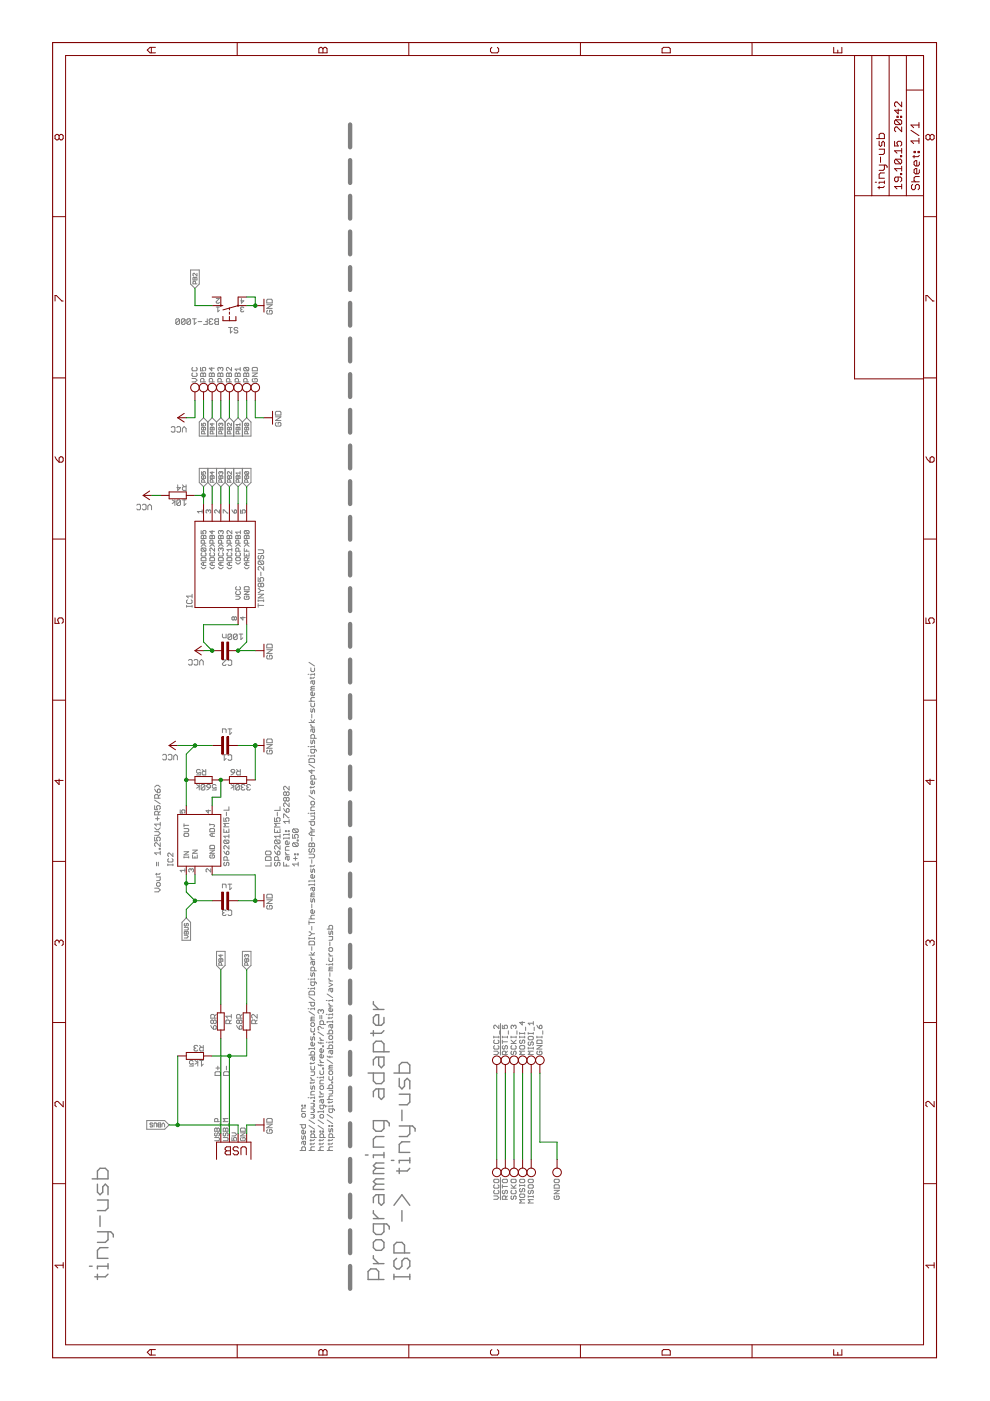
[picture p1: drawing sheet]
<?xml version="1.0" encoding="utf-8"?>
<!DOCTYPE eagle SYSTEM "eagle.dtd">
<eagle version="6.5.0">
<drawing>
<settings>
<setting alwaysvectorfont="yes"/>
<setting verticaltext="up"/>
</settings>
<grid distance="0.1" unitdist="inch" unit="inch" style="lines" multiple="1" display="yes" altdistance="0.01" altunitdist="inch" altunit="inch"/>
<schematic xreflabel="%F%N/%S.%C%R" xrefpart="/%S.%C%R">
<libraries>
<library name="avr-5">
<symbols>
<symbol name="6-I/O-4">
<wire x1="12.7" y1="-7.62" x2="-12.7" y2="-7.62" width="0.254" layer="94"/>
<wire x1="-12.7" y1="-7.62" x2="-12.7" y2="10.16" width="0.254" layer="94"/>
<wire x1="-12.7" y1="10.16" x2="12.7" y2="10.16" width="0.254" layer="94"/>
<wire x1="12.7" y1="10.16" x2="12.7" y2="-7.62" width="0.254" layer="94"/>
<text x="-12.7" y="10.922" size="1.778" layer="95">&gt;NAME</text>
<text x="-12.7" y="-10.16" size="1.778" layer="96">&gt;VALUE</text>
<pin name="(ADC2)PB4" x="17.78" y="5.08" length="middle" rot="R180"/>
<pin name="(ADC3)PB3" x="17.78" y="2.54" length="middle" rot="R180"/>
<pin name="(ADC0)PB5" x="17.78" y="7.62" length="middle" rot="R180"/>
<pin name="(ADC1)PB2" x="17.78" y="0" length="middle" rot="R180"/>
<pin name="(OCP)PB1" x="17.78" y="-2.54" length="middle" rot="R180"/>
<pin name="(AREF)PB0" x="17.78" y="-5.08" length="middle" rot="R180"/>
<pin name="VCC" x="-17.78" y="-2.54" length="middle" direction="pwr"/>
<pin name="GND" x="-17.78" y="-5.08" length="middle" direction="pwr"/>
</symbol>
</symbols>
<devicesets>
<deviceset name="TINY25">
<gates>
<gate name="G$1" symbol="6-I/O-4" x="0" y="0"/>
</gates>
<devices>
<device name="-20SU" package="SOIC8">
<connects>
<connect gate="G$1" pin="(ADC0)PB5" pad="1"/>
<connect gate="G$1" pin="(ADC1)PB2" pad="7"/>
<connect gate="G$1" pin="(ADC2)PB4" pad="3"/>
<connect gate="G$1" pin="(ADC3)PB3" pad="2"/>
<connect gate="G$1" pin="(AREF)PB0" pad="5"/>
<connect gate="G$1" pin="(OCP)PB1" pad="6"/>
<connect gate="G$1" pin="GND" pad="4"/>
<connect gate="G$1" pin="VCC" pad="8"/>
</connects>
<technologies>
<technology name=""/>
</technologies>
</device>
</devices>
</deviceset>
</devicesets>
</library>
<library name="sparkfun">
<symbols>
<symbol name="USB">
<wire x1="5.08" y1="8.89" x2="0" y2="8.89" width="0.254" layer="94"/>
<wire x1="0" y1="8.89" x2="0" y2="-1.27" width="0.254" layer="94"/>
<wire x1="0" y1="-1.27" x2="5.08" y2="-1.27" width="0.254" layer="94"/>
<text x="3.81" y="0" size="2.54" layer="94" rot="R90">USB</text>
<pin name="D+" x="-2.54" y="7.62" visible="pad" length="short"/>
<pin name="D-" x="-2.54" y="5.08" visible="pad" length="short"/>
<pin name="VBUS" x="-2.54" y="2.54" visible="pad" length="short"/>
<pin name="GND" x="-2.54" y="0" visible="pad" length="short"/>
</symbol>
</symbols>
<devicesets>
<deviceset name="USB" prefix="X">
<gates>
<gate name="G$1" symbol="USB" x="0" y="0"/>
</gates>
<devices>
<device name="-A-H" package="USB-A-H">
<connects>
<connect gate="G$1" pin="D+" pad="D-"/>
<connect gate="G$1" pin="D-" pad="D+"/>
<connect gate="G$1" pin="GND" pad="VBUS"/>
<connect gate="G$1" pin="VBUS" pad="GND"/>
</connects>
<technologies>
<technology name=""/>
</technologies>
</device>
<device name="-A-S" package="USB-A-S">
<connects>
<connect gate="G$1" pin="D+" pad="D+"/>
<connect gate="G$1" pin="D-" pad="D-"/>
<connect gate="G$1" pin="GND" pad="GND"/>
<connect gate="G$1" pin="VBUS" pad="VBUS"/>
</connects>
<technologies>
<technology name=""/>
</technologies>
</device>
<device name="-MB-H" package="USB-MB-H">
<connects>
<connect gate="G$1" pin="D+" pad="D+"/>
<connect gate="G$1" pin="D-" pad="D-"/>
<connect gate="G$1" pin="GND" pad="GND"/>
<connect gate="G$1" pin="VBUS" pad="VBUS"/>
</connects>
<technologies>
<technology name=""/>
</technologies>
</device>
<device name="-B-S" package="USB-B-SMT">
<connects>
<connect gate="G$1" pin="D+" pad="D+"/>
<connect gate="G$1" pin="D-" pad="D-"/>
<connect gate="G$1" pin="GND" pad="GND"/>
<connect gate="G$1" pin="VBUS" pad="VUSB"/>
</connects>
<technologies>
<technology name=""/>
</technologies>
</device>
<device name="OLD" package="USB-MINIB-OLD">
<connects>
<connect gate="G$1" pin="D+" pad="D+"/>
<connect gate="G$1" pin="D-" pad="D-"/>
<connect gate="G$1" pin="GND" pad="GND"/>
<connect gate="G$1" pin="VBUS" pad="VBUS"/>
</connects>
<technologies>
<technology name=""/>
</technologies>
</device>
<device name="PTH" package="USB-B-PTH">
<connects>
<connect gate="G$1" pin="D+" pad="D+"/>
<connect gate="G$1" pin="D-" pad="D-"/>
<connect gate="G$1" pin="GND" pad="GND"/>
<connect gate="G$1" pin="VBUS" pad="VBUS"/>
</connects>
<technologies>
<technology name=""/>
</technologies>
</device>
<device name="-JST-2MM-SMT" package="S4B-PH">
<connects>
<connect gate="G$1" pin="D+" pad="2"/>
<connect gate="G$1" pin="D-" pad="3"/>
<connect gate="G$1" pin="GND" pad="1"/>
<connect gate="G$1" pin="VBUS" pad="4"/>
</connects>
<technologies>
<technology name=""/>
</technologies>
</device>
<device name="SMD" package="USB-MINIB">
<connects>
<connect gate="G$1" pin="D+" pad="D+"/>
<connect gate="G$1" pin="D-" pad="D-"/>
<connect gate="G$1" pin="GND" pad="GND"/>
<connect gate="G$1" pin="VBUS" pad="VBUS"/>
</connects>
<technologies>
<technology name=""/>
</technologies>
</device>
<device name="PCB" package="USB-A-PCB">
<connects>
<connect gate="G$1" pin="D+" pad="USB_P"/>
<connect gate="G$1" pin="D-" pad="USB_M"/>
<connect gate="G$1" pin="GND" pad="GND"/>
<connect gate="G$1" pin="VBUS" pad="5V"/>
</connects>
<technologies>
<technology name=""/>
</technologies>
</device>
<device name="PTH-VERTICAL" package="USB-B-PTH-VERTICAL">
<connects>
<connect gate="G$1" pin="D+" pad="D+"/>
<connect gate="G$1" pin="D-" pad="D-"/>
<connect gate="G$1" pin="GND" pad="GND"/>
<connect gate="G$1" pin="VBUS" pad="VBUS"/>
</connects>
<technologies>
<technology name=""/>
</technologies>
</device>
</devices>
</deviceset>
</devicesets>
</library>
<library name="supply1">
<symbols>
<symbol name="GND">
<wire x1="-1.905" y1="0" x2="1.905" y2="0" width="0.254" layer="94"/>
<text x="-2.54" y="-2.54" size="1.778" layer="96">&gt;VALUE</text>
<pin name="GND" x="0" y="2.54" visible="off" length="short" direction="sup" rot="R270"/>
</symbol>
<symbol name="VCC">
<wire x1="1.27" y1="-1.905" x2="0" y2="0" width="0.254" layer="94"/>
<wire x1="0" y1="0" x2="-1.27" y2="-1.905" width="0.254" layer="94"/>
<text x="-2.54" y="-2.54" size="1.778" layer="96" rot="R90">&gt;VALUE</text>
<pin name="VCC" x="0" y="-2.54" visible="off" length="short" direction="sup" rot="R90"/>
</symbol>
</symbols>
<devicesets>
<deviceset name="GND" prefix="GND">
<gates>
<gate name="1" symbol="GND" x="0" y="0"/>
</gates>
<devices>
<device name="">
<technologies>
<technology name=""/>
</technologies>
</device>
</devices>
</deviceset>
<deviceset name="VCC" prefix="P+">
<gates>
<gate name="VCC" symbol="VCC" x="0" y="0"/>
</gates>
<devices>
<device name="">
<technologies>
<technology name=""/>
</technologies>
</device>
</devices>
</deviceset>
</devicesets>
</library>
<library name="tiny">
<symbols>
<symbol name="TS2">
<wire x1="0" y1="1.905" x2="0" y2="2.54" width="0.254" layer="94"/>
<wire x1="-4.445" y1="1.905" x2="-3.175" y2="1.905" width="0.254" layer="94"/>
<wire x1="-4.445" y1="-1.905" x2="-3.175" y2="-1.905" width="0.254" layer="94"/>
<wire x1="-4.445" y1="1.905" x2="-4.445" y2="0" width="0.254" layer="94"/>
<wire x1="-4.445" y1="0" x2="-4.445" y2="-1.905" width="0.254" layer="94"/>
<wire x1="-2.54" y1="0" x2="-1.905" y2="0" width="0.1524" layer="94"/>
<wire x1="-1.27" y1="0" x2="-0.635" y2="0" width="0.1524" layer="94"/>
<wire x1="-4.445" y1="0" x2="-3.175" y2="0" width="0.1524" layer="94"/>
<wire x1="2.54" y1="2.54" x2="0" y2="2.54" width="0.1524" layer="94"/>
<wire x1="2.54" y1="-2.54" x2="0" y2="-2.54" width="0.1524" layer="94"/>
<wire x1="0" y1="-2.54" x2="-1.27" y2="1.905" width="0.254" layer="94"/>
<circle x="0" y="-2.54" radius="0.127" width="0.4064" layer="94"/>
<circle x="0" y="2.54" radius="0.127" width="0.4064" layer="94"/>
<text x="-6.35" y="-2.54" size="1.778" layer="95" rot="R90">&gt;NAME</text>
<text x="-3.81" y="3.175" size="1.778" layer="96" rot="R90">&gt;VALUE</text>
<pin name="P" x="0" y="-5.08" visible="pad" length="short" direction="pas" swaplevel="2" rot="R90"/>
<pin name="S" x="0" y="5.08" visible="pad" length="short" direction="pas" swaplevel="1" rot="R270"/>
<pin name="S1" x="2.54" y="5.08" visible="pad" length="short" direction="pas" swaplevel="1" rot="R270"/>
<pin name="P1" x="2.54" y="-5.08" visible="pad" length="short" direction="pas" swaplevel="2" rot="R90"/>
</symbol>
<symbol name="LDO1">
<pin name="IN" x="-10.16" y="2.54" length="short"/>
<pin name="OUT" x="10.16" y="2.54" length="short" rot="R180"/>
<pin name="EN" x="-10.16" y="0" length="short"/>
<pin name="GND" x="-10.16" y="-5.08" length="short"/>
<pin name="ADJ" x="10.16" y="-5.08" length="short" rot="R180"/>
<wire x1="-7.62" y1="5.08" x2="7.62" y2="5.08" width="0.254" layer="94"/>
<wire x1="7.62" y1="5.08" x2="7.62" y2="-7.62" width="0.254" layer="94"/>
<wire x1="7.62" y1="-7.62" x2="-7.62" y2="-7.62" width="0.254" layer="94"/>
<wire x1="-7.62" y1="-7.62" x2="-7.62" y2="5.08" width="0.254" layer="94"/>
<text x="-7.62" y="6.35" size="1.778" layer="95" ratio="15">&gt;NAME</text>
<text x="-7.62" y="-10.16" size="1.778" layer="96" ratio="15">&gt;VALUE</text>
</symbol>
<symbol name="R">
<wire x1="-2.54" y1="-1.016" x2="-2.54" y2="1.016" width="0.254" layer="94"/>
<wire x1="-2.54" y1="1.016" x2="2.54" y2="1.016" width="0.254" layer="94"/>
<wire x1="2.54" y1="1.016" x2="2.54" y2="-1.016" width="0.254" layer="94"/>
<wire x1="2.54" y1="-1.016" x2="-2.54" y2="-1.016" width="0.254" layer="94"/>
<text x="-2.54" y="-3.175" size="1.778" layer="95">&gt;NAME</text>
<text x="-2.54" y="1.27" size="1.778" layer="96">&gt;VALUE</text>
<pin name="1" x="-5.08" y="0" visible="off" length="short" direction="pas"/>
<pin name="2" x="5.08" y="0" visible="off" length="short" direction="pas" rot="R180"/>
</symbol>
<symbol name="C">
<wire x1="2.54" y1="0" x2="-0.635" y2="0" width="0.1524" layer="94"/>
<wire x1="-1.905" y1="0" x2="-5.08" y2="0" width="0.1524" layer="94"/>
<text x="-2.54" y="-4.445" size="1.778" layer="95">&gt;NAME</text>
<text x="-2.54" y="3.175" size="1.778" layer="96">&gt;VALUE</text>
<rectangle x1="-2.286" y1="-2.54" x2="-1.778" y2="2.54" layer="94"/>
<rectangle x1="-0.762" y1="-2.54" x2="-0.254" y2="2.54" layer="94"/>
<pin name="1" x="-5.08" y="0" visible="off" length="point" direction="pas"/>
<pin name="2" x="2.54" y="0" visible="off" length="point" direction="pas" rot="R180"/>
</symbol>
<symbol name="TP">
<pin name="P$1" x="0" y="0" visible="off" length="short"/>
<circle x="3.81" y="0" radius="1.27" width="0.254" layer="94"/>
<text x="5.334" y="-0.762" size="1.778" layer="95" ratio="15">&gt;NAME</text>
</symbol>
<symbol name="A3L-LOC">
<wire x1="288.29" y1="3.81" x2="342.265" y2="3.81" width="0.1016" layer="94"/>
<wire x1="342.265" y1="3.81" x2="373.38" y2="3.81" width="0.1016" layer="94"/>
<wire x1="373.38" y1="3.81" x2="383.54" y2="3.81" width="0.1016" layer="94"/>
<wire x1="383.54" y1="3.81" x2="383.54" y2="8.89" width="0.1016" layer="94"/>
<wire x1="383.54" y1="8.89" x2="383.54" y2="13.97" width="0.1016" layer="94"/>
<wire x1="383.54" y1="13.97" x2="383.54" y2="19.05" width="0.1016" layer="94"/>
<wire x1="383.54" y1="19.05" x2="383.54" y2="24.13" width="0.1016" layer="94"/>
<wire x1="288.29" y1="3.81" x2="288.29" y2="24.13" width="0.1016" layer="94"/>
<wire x1="288.29" y1="24.13" x2="342.265" y2="24.13" width="0.1016" layer="94"/>
<wire x1="342.265" y1="24.13" x2="383.54" y2="24.13" width="0.1016" layer="94"/>
<wire x1="373.38" y1="3.81" x2="373.38" y2="8.89" width="0.1016" layer="94"/>
<wire x1="373.38" y1="8.89" x2="383.54" y2="8.89" width="0.1016" layer="94"/>
<wire x1="373.38" y1="8.89" x2="342.265" y2="8.89" width="0.1016" layer="94"/>
<wire x1="342.265" y1="8.89" x2="342.265" y2="3.81" width="0.1016" layer="94"/>
<wire x1="342.265" y1="8.89" x2="342.265" y2="13.97" width="0.1016" layer="94"/>
<wire x1="342.265" y1="13.97" x2="383.54" y2="13.97" width="0.1016" layer="94"/>
<wire x1="342.265" y1="13.97" x2="342.265" y2="19.05" width="0.1016" layer="94"/>
<wire x1="342.265" y1="19.05" x2="383.54" y2="19.05" width="0.1016" layer="94"/>
<wire x1="342.265" y1="19.05" x2="342.265" y2="24.13" width="0.1016" layer="94"/>
<text x="344.17" y="15.24" size="2.54" layer="94" font="vector">&gt;DRAWING_NAME</text>
<text x="344.17" y="10.16" size="2.286" layer="94" font="vector">&gt;LAST_DATE_TIME</text>
<text x="357.505" y="5.08" size="2.54" layer="94" font="vector">&gt;SHEET</text>
<text x="343.916" y="4.953" size="2.54" layer="94" font="vector">Sheet:</text>
<frame x1="0" y1="0" x2="387.35" y2="260.35" columns="8" rows="5" layer="94"/>
</symbol>
</symbols>
<devicesets>
<deviceset name="10-XX" prefix="S" uservalue="yes">
<gates>
<gate name="1" symbol="TS2" x="0" y="0"/>
</gates>
<devices>
<device name="" package="B3F-10XX">
<connects>
<connect gate="1" pin="P" pad="3"/>
<connect gate="1" pin="P1" pad="4"/>
<connect gate="1" pin="S" pad="1"/>
<connect gate="1" pin="S1" pad="2"/>
</connects>
<technologies>
<technology name="">
<attribute name="MF" value="" constant="no"/>
<attribute name="MPN" value="B3F-1000" constant="no"/>
<attribute name="OC_FARNELL" value="176432" constant="no"/>
<attribute name="OC_NEWARK" value="36M3542" constant="no"/>
</technology>
</technologies>
</device>
<device name="SMD" package="B3F-10SMD">
<connects>
<connect gate="1" pin="P" pad="3"/>
<connect gate="1" pin="P1" pad="4"/>
<connect gate="1" pin="S" pad="1"/>
<connect gate="1" pin="S1" pad="2"/>
</connects>
<technologies>
<technology name=""/>
</technologies>
</device>
</devices>
</deviceset>
<deviceset name="SP6201" prefix="IC">
<gates>
<gate name="G$1" symbol="LDO1" x="0" y="0"/>
</gates>
<devices>
<device name="EM5-L" package="SOT23-5">
<connects>
<connect gate="G$1" pin="ADJ" pad="4"/>
<connect gate="G$1" pin="EN" pad="3"/>
<connect gate="G$1" pin="GND" pad="2"/>
<connect gate="G$1" pin="IN" pad="1"/>
<connect gate="G$1" pin="OUT" pad="5"/>
</connects>
<technologies>
<technology name=""/>
</technologies>
</device>
</devices>
</deviceset>
<deviceset name="R" prefix="R" uservalue="yes">
<gates>
<gate name="G$1" symbol="R" x="0" y="0"/>
</gates>
<devices>
<device name="0402" package="0402MIL">
<connects>
<connect gate="G$1" pin="1" pad="1"/>
<connect gate="G$1" pin="2" pad="2"/>
</connects>
<technologies>
<technology name=""/>
</technologies>
</device>
<device name="0603" package="0603MIL">
<connects>
<connect gate="G$1" pin="1" pad="1"/>
<connect gate="G$1" pin="2" pad="2"/>
</connects>
<technologies>
<technology name=""/>
</technologies>
</device>
</devices>
</deviceset>
<deviceset name="C" prefix="C" uservalue="yes">
<gates>
<gate name="G$1" symbol="C" x="0" y="0"/>
</gates>
<devices>
<device name="0402" package="0402MIL">
<connects>
<connect gate="G$1" pin="1" pad="1"/>
<connect gate="G$1" pin="2" pad="2"/>
</connects>
<technologies>
<technology name=""/>
</technologies>
</device>
<device name="0603" package="0603MIL">
<connects>
<connect gate="G$1" pin="1" pad="1"/>
<connect gate="G$1" pin="2" pad="2"/>
</connects>
<technologies>
<technology name=""/>
</technologies>
</device>
<device name="1206" package="1206MIL">
<connects>
<connect gate="G$1" pin="1" pad="1"/>
<connect gate="G$1" pin="2" pad="2"/>
</connects>
<technologies>
<technology name=""/>
</technologies>
</device>
<device name="0805" package="0805MIL">
<connects>
<connect gate="G$1" pin="1" pad="1"/>
<connect gate="G$1" pin="2" pad="2"/>
</connects>
<technologies>
<technology name=""/>
</technologies>
</device>
<device name="1206_2" package="1206MIL_2">
<connects>
<connect gate="G$1" pin="1" pad="1"/>
<connect gate="G$1" pin="2" pad="2"/>
</connects>
<technologies>
<technology name=""/>
</technologies>
</device>
</devices>
</deviceset>
<deviceset name="TP" prefix="TP">
<gates>
<gate name="G$1" symbol="TP" x="0" y="0"/>
</gates>
<devices>
<device name="_Q2MM" package="PAD_Q2MM">
<connects>
<connect gate="G$1" pin="P$1" pad="1"/>
</connects>
<technologies>
<technology name=""/>
</technologies>
</device>
<device name="_Q3X1.5MM" package="PAD_Q1.5X3MM">
<connects>
<connect gate="G$1" pin="P$1" pad="1"/>
</connects>
<technologies>
<technology name=""/>
</technologies>
</device>
</devices>
</deviceset>
<deviceset name="A3L-LOC" prefix="FRAME" uservalue="yes">
<gates>
<gate name="G$1" symbol="A3L-LOC" x="0" y="0"/>
</gates>
<devices>
<device name="">
<technologies>
<technology name=""/>
</technologies>
</device>
</devices>
</deviceset>
</devicesets>
</library>
</libraries>
<attributes>
</attributes>
<variantdefs>
</variantdefs>
<classes>
<class number="0" name="default" width="0" drill="0">
</class>
</classes>
<parts>
<part name="IC1" library="avr-5" deviceset="TINY25" device="-20SU" value="TINY85-20SU"/>
<part name="X1" library="sparkfun" deviceset="USB" device="PCB"/>
<part name="GND1" library="supply1" deviceset="GND" device=""/>
<part name="C1" library="tiny" deviceset="C" device="0603" value="1u"/>
<part name="R1" library="tiny" deviceset="R" device="0603" value="68R"/>
<part name="GND2" library="supply1" deviceset="GND" device=""/>
<part name="P+2" library="supply1" deviceset="VCC" device=""/>
<part name="R3" library="tiny" deviceset="R" device="0603" value="1k5"/>
<part name="R2" library="tiny" deviceset="R" device="0603" value="68R"/>
<part name="P+4" library="supply1" deviceset="VCC" device=""/>
<part name="GND3" library="supply1" deviceset="GND" device=""/>
<part name="C2" library="tiny" deviceset="C" device="0603" value="100n"/>
<part name="S1" library="tiny" deviceset="10-XX" device="SMD" value="B3F-1000"/>
<part name="GND4" library="supply1" deviceset="GND" device=""/>
<part name="GND5" library="supply1" deviceset="GND" device=""/>
<part name="P+3" library="supply1" deviceset="VCC" device=""/>
<part name="R4" library="tiny" deviceset="R" device="0603" value="10k"/>
<part name="P+5" library="supply1" deviceset="VCC" device=""/>
<part name="IC2" library="tiny" deviceset="SP6201" device="EM5-L"/>
<part name="R5" library="tiny" deviceset="R" device="0603" value="560k"/>
<part name="R6" library="tiny" deviceset="R" device="0603" value="330k"/>
<part name="C3" library="tiny" deviceset="C" device="0603" value="1u"/>
<part name="GND7" library="supply1" deviceset="GND" device=""/>
<part name="VCC" library="tiny" deviceset="TP" device="_Q3X1.5MM" value="TP_Q3X1.5MM"/>
<part name="PB5" library="tiny" deviceset="TP" device="_Q3X1.5MM" value="TP_Q3X1.5MM"/>
<part name="PB4" library="tiny" deviceset="TP" device="_Q3X1.5MM" value="TP_Q3X1.5MM"/>
<part name="PB3" library="tiny" deviceset="TP" device="_Q3X1.5MM" value="TP_Q3X1.5MM"/>
<part name="PB2" library="tiny" deviceset="TP" device="_Q3X1.5MM" value="TP_Q3X1.5MM"/>
<part name="PB1" library="tiny" deviceset="TP" device="_Q3X1.5MM" value="TP_Q3X1.5MM"/>
<part name="PB0" library="tiny" deviceset="TP" device="_Q3X1.5MM" value="TP_Q3X1.5MM"/>
<part name="GND" library="tiny" deviceset="TP" device="_Q3X1.5MM" value="TP_Q3X1.5MM"/>
<part name="FRAME1" library="tiny" deviceset="A3L-LOC" device=""/>
<part name="VCCO" library="tiny" deviceset="TP" device="_Q3X1.5MM" value="TP_Q3X1.5MM"/>
<part name="!RSTO" library="tiny" deviceset="TP" device="_Q3X1.5MM" value="TP_Q3X1.5MM"/>
<part name="SCKO" library="tiny" deviceset="TP" device="_Q3X1.5MM" value="TP_Q3X1.5MM"/>
<part name="MOSIO" library="tiny" deviceset="TP" device="_Q3X1.5MM" value="TP_Q3X1.5MM"/>
<part name="MISOO" library="tiny" deviceset="TP" device="_Q3X1.5MM" value="TP_Q3X1.5MM"/>
<part name="GNDO" library="tiny" deviceset="TP" device="_Q3X1.5MM" value="TP_Q3X1.5MM"/>
<part name="VCCI_2" library="tiny" deviceset="TP" device="_Q3X1.5MM" value="TP_Q3X1.5MM"/>
<part name="!RSTI_5" library="tiny" deviceset="TP" device="_Q3X1.5MM" value="TP_Q3X1.5MM"/>
<part name="SCKI_3" library="tiny" deviceset="TP" device="_Q3X1.5MM" value="TP_Q3X1.5MM"/>
<part name="MOSII_4" library="tiny" deviceset="TP" device="_Q3X1.5MM" value="TP_Q3X1.5MM"/>
<part name="MISOI_1" library="tiny" deviceset="TP" device="_Q3X1.5MM" value="TP_Q3X1.5MM"/>
<part name="GNDI_6" library="tiny" deviceset="TP" device="_Q3X1.5MM" value="TP_Q3X1.5MM"/>
</parts>
<sheets>
<sheet>
<plain>
<text x="60.96" y="177.8" size="1.778" layer="97">based on:
http://www.instructables.com/id/Digispark-DIY-The-smallest-USB-Arduino/step4/Digispark-schematic/
http://olgatronic.free.fr/?p=3
https://github.com/fabiobaltieri/avr-micro-usb</text>
<text x="144.78" y="187.96" size="1.778" layer="97">LDO
SP6201EM5-L
Farnell: 1762882
1+: 0.50</text>
<text x="137.16" y="228.6" size="1.778" layer="97">Vout = 1.25V(1+R5/R6)</text>
<wire x1="20.32" y1="172.72" x2="363.22" y2="172.72" width="1.27" layer="97" style="longdash"/>
<text x="22.86" y="243.84" size="5.08" layer="97">tiny-usb</text>
<text x="22.86" y="154.94" size="5.08" layer="97">Programming adapter
ISP -&gt; tiny-usb</text>
</plain>
<instances>
<instance part="IC1" gate="G$1" x="233.68" y="208.28"/>
<instance part="X1" gate="G$1" x="63.5" y="203.2" rot="MR0"/>
<instance part="GND1" gate="1" x="68.58" y="198.12"/>
<instance part="C1" gate="G$1" x="180.34" y="208.28" rot="R270"/>
<instance part="R1" gate="G$1" x="99.06" y="210.82" rot="MR0"/>
<instance part="GND2" gate="1" x="180.34" y="198.12"/>
<instance part="P+2" gate="VCC" x="180.34" y="226.06"/>
<instance part="R3" gate="G$1" x="88.9" y="218.44" rot="R90"/>
<instance part="R2" gate="G$1" x="99.06" y="203.2" rot="MR0"/>
<instance part="P+4" gate="VCC" x="208.28" y="218.44"/>
<instance part="GND3" gate="1" x="208.28" y="198.12"/>
<instance part="C2" gate="G$1" x="208.28" y="208.28" rot="R270"/>
<instance part="S1" gate="1" x="309.88" y="208.28"/>
<instance part="GND4" gate="1" x="309.88" y="198.12"/>
<instance part="GND5" gate="1" x="276.86" y="195.58"/>
<instance part="P+3" gate="VCC" x="276.86" y="223.52"/>
<instance part="R4" gate="G$1" x="254" y="223.52" rot="R90"/>
<instance part="P+5" gate="VCC" x="254" y="233.68"/>
<instance part="IC2" gate="G$1" x="152.4" y="218.44"/>
<instance part="R5" gate="G$1" x="170.18" y="215.9" rot="MR270"/>
<instance part="R6" gate="G$1" x="170.18" y="205.74" rot="MR270"/>
<instance part="C3" gate="G$1" x="134.62" y="208.28" rot="R270"/>
<instance part="GND7" gate="1" x="134.62" y="198.12"/>
<instance part="VCC" gate="G$1" x="281.94" y="218.44"/>
<instance part="PB5" gate="G$1" x="281.94" y="215.9"/>
<instance part="PB4" gate="G$1" x="281.94" y="213.36"/>
<instance part="PB3" gate="G$1" x="281.94" y="210.82"/>
<instance part="PB2" gate="G$1" x="281.94" y="208.28"/>
<instance part="PB1" gate="G$1" x="281.94" y="205.74"/>
<instance part="PB0" gate="G$1" x="281.94" y="203.2"/>
<instance part="GND" gate="G$1" x="281.94" y="200.66"/>
<instance part="FRAME1" gate="G$1" x="0" y="0"/>
<instance part="VCCO" gate="G$1" x="58.42" y="129.54" rot="MR0"/>
<instance part="!RSTO" gate="G$1" x="58.42" y="127" rot="MR0"/>
<instance part="SCKO" gate="G$1" x="58.42" y="124.46" rot="MR0"/>
<instance part="MOSIO" gate="G$1" x="58.42" y="121.92" rot="MR0"/>
<instance part="MISOO" gate="G$1" x="58.42" y="119.38" rot="MR0"/>
<instance part="GNDO" gate="G$1" x="58.42" y="111.76" rot="MR0"/>
<instance part="VCCI_2" gate="G$1" x="83.82" y="129.54"/>
<instance part="!RSTI_5" gate="G$1" x="83.82" y="127"/>
<instance part="SCKI_3" gate="G$1" x="83.82" y="124.46"/>
<instance part="MOSII_4" gate="G$1" x="83.82" y="121.92"/>
<instance part="MISOI_1" gate="G$1" x="83.82" y="119.38"/>
<instance part="GNDI_6" gate="G$1" x="83.82" y="116.84"/>
</instances>
<busses>
</busses>
<nets>
<net name="GND" class="0">
<segment>
<wire x1="66.04" y1="203.2" x2="68.58" y2="203.2" width="0.1524" layer="91"/>
<wire x1="68.58" y1="203.2" x2="68.58" y2="200.66" width="0.1524" layer="91"/>
<pinref part="X1" gate="G$1" pin="GND"/>
<pinref part="GND1" gate="1" pin="GND"/>
</segment>
<segment>
<pinref part="GND2" gate="1" pin="GND"/>
<pinref part="C1" gate="G$1" pin="2"/>
<wire x1="180.34" y1="200.66" x2="180.34" y2="205.74" width="0.1524" layer="91"/>
<junction x="180.34" y="200.66"/>
<pinref part="R6" gate="G$1" pin="2"/>
<wire x1="180.34" y1="200.66" x2="170.18" y2="200.66" width="0.1524" layer="91"/>
<junction x="180.34" y="200.66"/>
</segment>
<segment>
<pinref part="GND3" gate="1" pin="GND"/>
<pinref part="IC1" gate="G$1" pin="GND"/>
<pinref part="C2" gate="G$1" pin="2"/>
<wire x1="208.28" y1="200.66" x2="208.28" y2="205.74" width="0.1524" layer="91"/>
<wire x1="208.28" y1="205.74" x2="210.82" y2="203.2" width="0.1524" layer="91"/>
<junction x="208.28" y="205.74"/>
<wire x1="210.82" y1="203.2" x2="215.9" y2="203.2" width="0.1524" layer="91"/>
</segment>
<segment>
<pinref part="GND4" gate="1" pin="GND"/>
<pinref part="S1" gate="1" pin="P"/>
<wire x1="309.88" y1="200.66" x2="309.88" y2="203.2" width="0.1524" layer="91"/>
<pinref part="S1" gate="1" pin="P1"/>
<wire x1="312.42" y1="203.2" x2="312.42" y2="200.66" width="0.1524" layer="91"/>
<wire x1="312.42" y1="200.66" x2="309.88" y2="200.66" width="0.1524" layer="91"/>
<junction x="309.88" y="200.66"/>
</segment>
<segment>
<wire x1="281.94" y1="200.66" x2="276.86" y2="200.66" width="0.1524" layer="91"/>
<pinref part="GND5" gate="1" pin="GND"/>
<wire x1="276.86" y1="198.12" x2="276.86" y2="200.66" width="0.1524" layer="91"/>
<pinref part="GND" gate="G$1" pin="P$1"/>
</segment>
<segment>
<pinref part="GND7" gate="1" pin="GND"/>
<pinref part="C3" gate="G$1" pin="2"/>
<wire x1="134.62" y1="200.66" x2="134.62" y2="205.74" width="0.1524" layer="91"/>
<pinref part="IC2" gate="G$1" pin="GND"/>
<wire x1="142.24" y1="213.36" x2="142.24" y2="200.66" width="0.1524" layer="91"/>
<wire x1="142.24" y1="200.66" x2="134.62" y2="200.66" width="0.1524" layer="91"/>
<junction x="134.62" y="200.66"/>
</segment>
</net>
<net name="VCC" class="0">
<segment>
<wire x1="180.34" y1="213.36" x2="180.34" y2="218.44" width="0.1524" layer="91"/>
<pinref part="C1" gate="G$1" pin="1"/>
<pinref part="P+2" gate="VCC" pin="VCC"/>
<wire x1="180.34" y1="218.44" x2="180.34" y2="223.52" width="0.1524" layer="91"/>
<pinref part="IC2" gate="G$1" pin="OUT"/>
<pinref part="R5" gate="G$1" pin="1"/>
<wire x1="162.56" y1="220.98" x2="170.18" y2="220.98" width="0.1524" layer="91"/>
<wire x1="170.18" y1="220.98" x2="177.8" y2="220.98" width="0.1524" layer="91"/>
<junction x="170.18" y="220.98"/>
<wire x1="177.8" y1="220.98" x2="180.34" y2="218.44" width="0.1524" layer="91"/>
<junction x="180.34" y="218.44"/>
</segment>
<segment>
<wire x1="215.9" y1="205.74" x2="215.9" y2="215.9" width="0.1524" layer="91"/>
<wire x1="215.9" y1="215.9" x2="210.82" y2="215.9" width="0.1524" layer="91"/>
<pinref part="IC1" gate="G$1" pin="VCC"/>
<pinref part="P+4" gate="VCC" pin="VCC"/>
<pinref part="C2" gate="G$1" pin="1"/>
<wire x1="208.28" y1="213.36" x2="208.28" y2="215.9" width="0.1524" layer="91"/>
<wire x1="208.28" y1="213.36" x2="210.82" y2="215.9" width="0.1524" layer="91"/>
<junction x="208.28" y="213.36"/>
</segment>
<segment>
<pinref part="P+3" gate="VCC" pin="VCC"/>
<wire x1="281.94" y1="218.44" x2="276.86" y2="218.44" width="0.1524" layer="91"/>
<wire x1="276.86" y1="218.44" x2="276.86" y2="220.98" width="0.1524" layer="91"/>
<pinref part="VCC" gate="G$1" pin="P$1"/>
</segment>
<segment>
<pinref part="P+5" gate="VCC" pin="VCC"/>
<pinref part="R4" gate="G$1" pin="2"/>
<wire x1="254" y1="228.6" x2="254" y2="231.14" width="0.1524" layer="91"/>
</segment>
</net>
<net name="D-" class="0">
<segment>
<pinref part="R3" gate="G$1" pin="1"/>
<pinref part="R2" gate="G$1" pin="2"/>
<wire x1="66.04" y1="208.28" x2="88.9" y2="208.28" width="0.1524" layer="91"/>
<label x="86.36" y="208.28" size="1.778" layer="95" rot="MR0"/>
<pinref part="X1" gate="G$1" pin="D-"/>
<wire x1="93.98" y1="203.2" x2="88.9" y2="203.2" width="0.1524" layer="91"/>
<wire x1="88.9" y1="203.2" x2="88.9" y2="208.28" width="0.1524" layer="91"/>
<wire x1="88.9" y1="208.28" x2="88.9" y2="213.36" width="0.1524" layer="91"/>
<junction x="88.9" y="208.28"/>
</segment>
</net>
<net name="D+" class="0">
<segment>
<label x="86.36" y="210.82" size="1.778" layer="95" rot="MR0"/>
<pinref part="X1" gate="G$1" pin="D+"/>
<pinref part="R1" gate="G$1" pin="2"/>
<wire x1="66.04" y1="210.82" x2="93.98" y2="210.82" width="0.1524" layer="91"/>
</segment>
</net>
<net name="PB1" class="0">
<segment>
<wire x1="251.46" y1="205.74" x2="256.54" y2="205.74" width="0.1524" layer="91"/>
<pinref part="IC1" gate="G$1" pin="(OCP)PB1"/>
<label x="256.54" y="205.74" size="1.27" layer="95" xref="yes"/>
</segment>
<segment>
<wire x1="281.94" y1="205.74" x2="276.86" y2="205.74" width="0.1524" layer="91"/>
<label x="276.86" y="205.74" size="1.27" layer="95" rot="R180" xref="yes"/>
<pinref part="PB1" gate="G$1" pin="P$1"/>
</segment>
</net>
<net name="PB2" class="0">
<segment>
<wire x1="251.46" y1="208.28" x2="256.54" y2="208.28" width="0.1524" layer="91"/>
<pinref part="IC1" gate="G$1" pin="(ADC1)PB2"/>
<label x="256.54" y="208.28" size="1.27" layer="95" xref="yes"/>
</segment>
<segment>
<wire x1="276.86" y1="208.28" x2="281.94" y2="208.28" width="0.1524" layer="91"/>
<label x="276.86" y="208.28" size="1.27" layer="95" rot="R180" xref="yes"/>
<pinref part="PB2" gate="G$1" pin="P$1"/>
</segment>
<segment>
<pinref part="S1" gate="1" pin="S"/>
<wire x1="309.88" y1="213.36" x2="309.88" y2="218.44" width="0.1524" layer="91"/>
<wire x1="309.88" y1="218.44" x2="314.96" y2="218.44" width="0.1524" layer="91"/>
<label x="314.96" y="218.44" size="1.27" layer="95" xref="yes"/>
</segment>
</net>
<net name="PB0" class="0">
<segment>
<pinref part="IC1" gate="G$1" pin="(AREF)PB0"/>
<wire x1="251.46" y1="203.2" x2="256.54" y2="203.2" width="0.1524" layer="91"/>
<label x="256.54" y="203.2" size="1.27" layer="95" xref="yes"/>
</segment>
<segment>
<wire x1="281.94" y1="203.2" x2="276.86" y2="203.2" width="0.1524" layer="91"/>
<label x="276.86" y="203.2" size="1.27" layer="95" rot="R180" xref="yes"/>
<pinref part="PB0" gate="G$1" pin="P$1"/>
</segment>
</net>
<net name="PB3" class="0">
<segment>
<pinref part="IC1" gate="G$1" pin="(ADC3)PB3"/>
<wire x1="251.46" y1="210.82" x2="256.54" y2="210.82" width="0.1524" layer="91"/>
<label x="256.54" y="210.82" size="1.27" layer="95" xref="yes"/>
</segment>
<segment>
<wire x1="281.94" y1="210.82" x2="276.86" y2="210.82" width="0.1524" layer="91"/>
<label x="276.86" y="210.82" size="1.27" layer="95" rot="R180" xref="yes"/>
<pinref part="PB3" gate="G$1" pin="P$1"/>
</segment>
<segment>
<wire x1="104.14" y1="203.2" x2="114.3" y2="203.2" width="0.1524" layer="91"/>
<pinref part="R2" gate="G$1" pin="1"/>
<label x="114.3" y="203.2" size="1.27" layer="95" xref="yes"/>
</segment>
</net>
<net name="PB4" class="0">
<segment>
<pinref part="IC1" gate="G$1" pin="(ADC2)PB4"/>
<wire x1="251.46" y1="213.36" x2="256.54" y2="213.36" width="0.1524" layer="91"/>
<label x="256.54" y="213.36" size="1.27" layer="95" xref="yes"/>
</segment>
<segment>
<wire x1="276.86" y1="213.36" x2="281.94" y2="213.36" width="0.1524" layer="91"/>
<label x="276.86" y="213.36" size="1.27" layer="95" rot="R180" xref="yes"/>
<pinref part="PB4" gate="G$1" pin="P$1"/>
</segment>
<segment>
<wire x1="104.14" y1="210.82" x2="114.3" y2="210.82" width="0.1524" layer="91"/>
<pinref part="R1" gate="G$1" pin="1"/>
<label x="114.3" y="210.82" size="1.27" layer="95" xref="yes"/>
</segment>
</net>
<net name="PB5" class="0">
<segment>
<wire x1="281.94" y1="215.9" x2="276.86" y2="215.9" width="0.1524" layer="91"/>
<label x="276.86" y="215.9" size="1.27" layer="95" rot="R180" xref="yes"/>
<pinref part="PB5" gate="G$1" pin="P$1"/>
</segment>
<segment>
<wire x1="254" y1="215.9" x2="256.54" y2="215.9" width="0.1524" layer="91"/>
<pinref part="R4" gate="G$1" pin="1"/>
<wire x1="254" y1="218.44" x2="254" y2="215.9" width="0.1524" layer="91"/>
<junction x="254" y="215.9"/>
<pinref part="IC1" gate="G$1" pin="(ADC0)PB5"/>
<wire x1="251.46" y1="215.9" x2="254" y2="215.9" width="0.1524" layer="91"/>
<label x="256.54" y="215.9" size="1.27" layer="95" xref="yes"/>
</segment>
</net>
<net name="N$1" class="0">
<segment>
<pinref part="R5" gate="G$1" pin="2"/>
<pinref part="R6" gate="G$1" pin="1"/>
<wire x1="170.18" y1="210.82" x2="165.1" y2="210.82" width="0.1524" layer="91"/>
<junction x="170.18" y="210.82"/>
<wire x1="165.1" y1="210.82" x2="165.1" y2="213.36" width="0.1524" layer="91"/>
<pinref part="IC2" gate="G$1" pin="ADJ"/>
<wire x1="165.1" y1="213.36" x2="162.56" y2="213.36" width="0.1524" layer="91"/>
</segment>
</net>
<net name="VBUS" class="0">
<segment>
<wire x1="68.58" y1="205.74" x2="68.58" y2="223.52" width="0.1524" layer="91"/>
<pinref part="X1" gate="G$1" pin="VBUS"/>
<wire x1="68.58" y1="223.52" x2="68.58" y2="226.06" width="0.1524" layer="91"/>
<wire x1="68.58" y1="205.74" x2="66.04" y2="205.74" width="0.1524" layer="91"/>
<pinref part="R3" gate="G$1" pin="2"/>
<wire x1="68.58" y1="223.52" x2="88.9" y2="223.52" width="0.1524" layer="91"/>
<junction x="68.58" y="223.52"/>
<label x="68.58" y="226.06" size="1.27" layer="95" rot="R90" xref="yes"/>
</segment>
<segment>
<pinref part="C3" gate="G$1" pin="1"/>
<wire x1="134.62" y1="213.36" x2="134.62" y2="218.44" width="0.1524" layer="91"/>
<pinref part="IC2" gate="G$1" pin="IN"/>
<pinref part="IC2" gate="G$1" pin="EN"/>
<wire x1="137.16" y1="220.98" x2="139.7" y2="220.98" width="0.1524" layer="91"/>
<wire x1="139.7" y1="220.98" x2="142.24" y2="220.98" width="0.1524" layer="91"/>
<wire x1="142.24" y1="218.44" x2="139.7" y2="218.44" width="0.1524" layer="91"/>
<wire x1="139.7" y1="218.44" x2="139.7" y2="220.98" width="0.1524" layer="91"/>
<junction x="139.7" y="220.98"/>
<wire x1="132.08" y1="220.98" x2="134.62" y2="218.44" width="0.1524" layer="91"/>
<junction x="134.62" y="218.44"/>
<wire x1="137.16" y1="220.98" x2="134.62" y2="218.44" width="0.1524" layer="91"/>
<wire x1="132.08" y1="220.98" x2="129.54" y2="220.98" width="0.1524" layer="91"/>
<label x="129.54" y="220.98" size="1.27" layer="95" rot="R180" xref="yes"/>
</segment>
</net>
<net name="ISP_VCC" class="0">
<segment>
<pinref part="VCCO" gate="G$1" pin="P$1"/>
<pinref part="VCCI_2" gate="G$1" pin="P$1"/>
<wire x1="58.42" y1="129.54" x2="83.82" y2="129.54" width="0.1524" layer="91"/>
</segment>
</net>
<net name="!ISP_RST" class="0">
<segment>
<pinref part="!RSTI_5" gate="G$1" pin="P$1"/>
<pinref part="!RSTO" gate="G$1" pin="P$1"/>
<wire x1="83.82" y1="127" x2="58.42" y2="127" width="0.1524" layer="91"/>
</segment>
</net>
<net name="ISP_SCK" class="0">
<segment>
<pinref part="SCKO" gate="G$1" pin="P$1"/>
<pinref part="SCKI_3" gate="G$1" pin="P$1"/>
<wire x1="58.42" y1="124.46" x2="83.82" y2="124.46" width="0.1524" layer="91"/>
</segment>
</net>
<net name="ISP_MOSI" class="0">
<segment>
<pinref part="MOSII_4" gate="G$1" pin="P$1"/>
<pinref part="MOSIO" gate="G$1" pin="P$1"/>
<wire x1="83.82" y1="121.92" x2="58.42" y2="121.92" width="0.1524" layer="91"/>
</segment>
</net>
<net name="ISP_MISO" class="0">
<segment>
<pinref part="MISOO" gate="G$1" pin="P$1"/>
<pinref part="MISOI_1" gate="G$1" pin="P$1"/>
<wire x1="58.42" y1="119.38" x2="83.82" y2="119.38" width="0.1524" layer="91"/>
</segment>
</net>
<net name="ISP_GND" class="0">
<segment>
<pinref part="GNDI_6" gate="G$1" pin="P$1"/>
<wire x1="83.82" y1="116.84" x2="63.5" y2="116.84" width="0.1524" layer="91"/>
<wire x1="63.5" y1="116.84" x2="63.5" y2="111.76" width="0.1524" layer="91"/>
<pinref part="GNDO" gate="G$1" pin="P$1"/>
<wire x1="63.5" y1="111.76" x2="58.42" y2="111.76" width="0.1524" layer="91"/>
</segment>
</net>
</nets>
</sheet>
</sheets>
<errors>
<approved hash="115,1,35.56,84.3068,D4,,,,,"/>
<approved hash="115,1,43.18,84.3068,D1,,,,,"/>
<approved hash="115,1,34.0445,30.48,SJ1,,,,,"/>
<approved hash="115,1,91.971,66.571,FRAME2,,,,,"/>
</errors>
</schematic>
</drawing>
<compatibility>
<note version="6.3" minversion="6.2.2" severity="warning">
Since Version 6.2.2 text objects can contain more than one line,
which will not be processed correctly with this version.
</note>
</compatibility>
</eagle>
